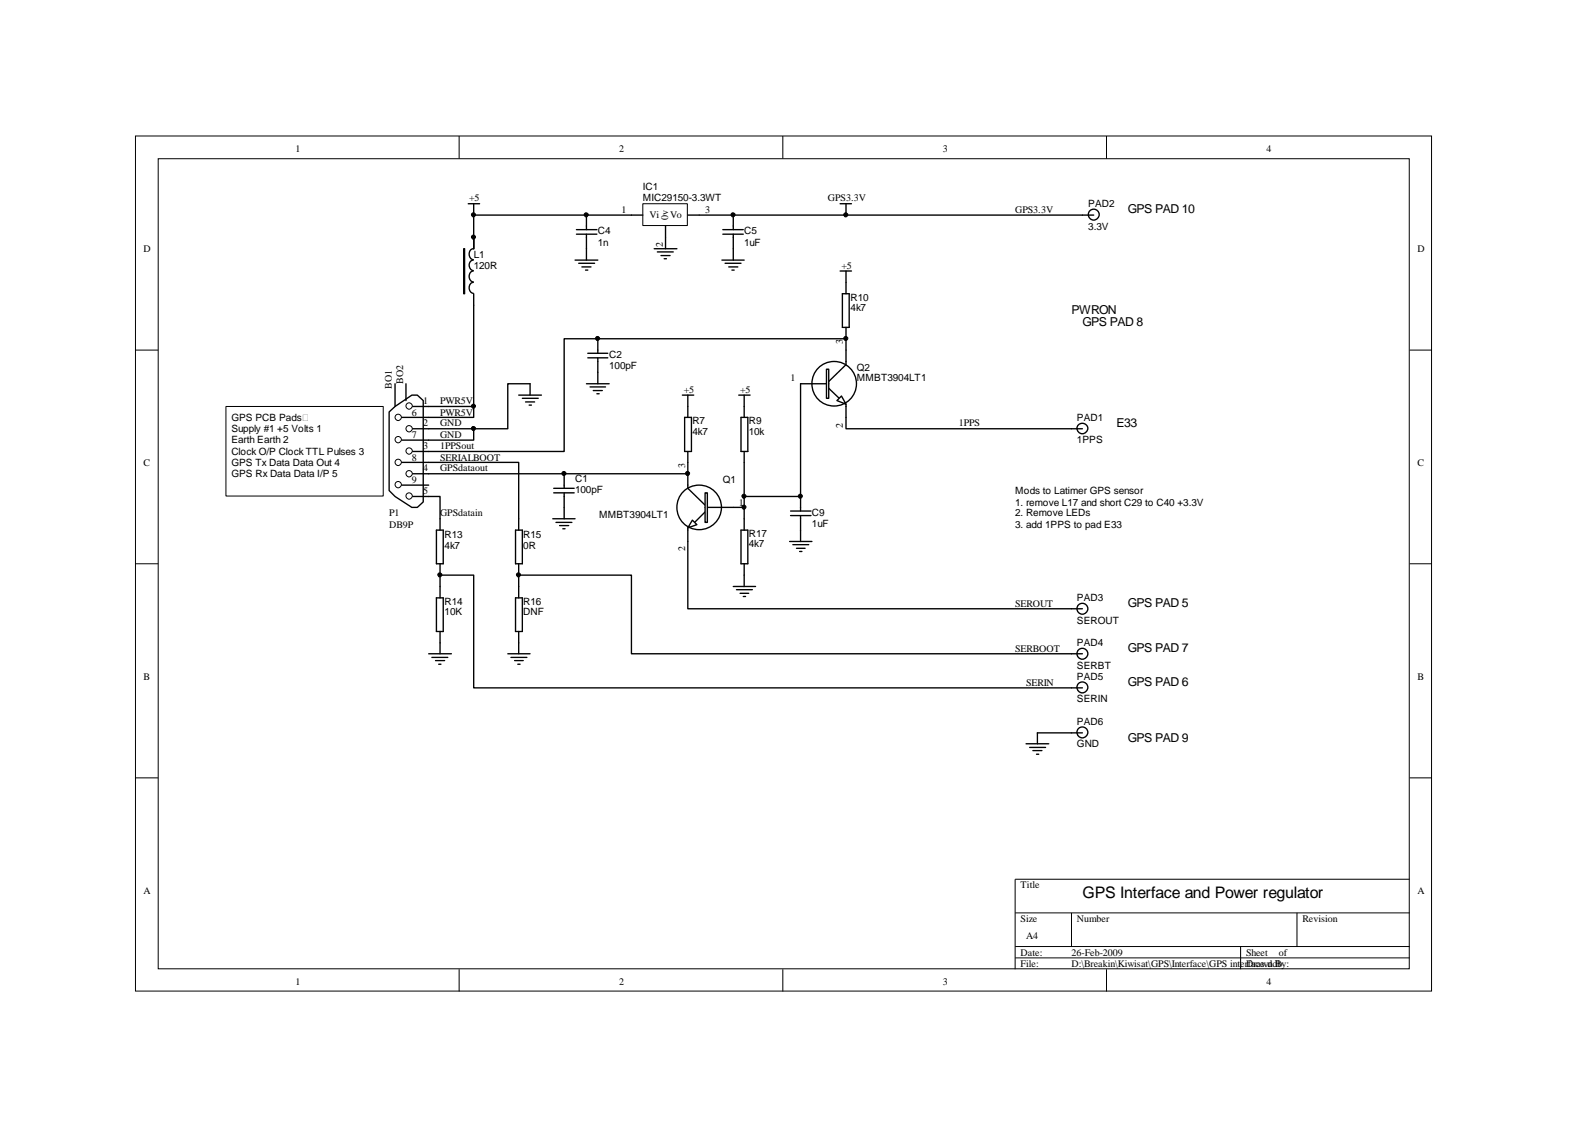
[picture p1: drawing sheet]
<svg xmlns="http://www.w3.org/2000/svg" width="297mm" height="210mm" viewBox="0 0 297 210" stroke-linecap="round" stroke-linejoin="round" font-family="sans-serif">
<g fill="none" stroke="#000" stroke-width=".19">
<path d="M25.2 25.3h241.4v159.3h-241.4zM29.5 29.6h233v150.8h-233zM85.5 25.3v4.3M145.8 25.3v4.3M206.1 25.3v4.3M25.2 65.2h4.3M262.6 65.2h4.1M25.2 105h4.3M262.6 105h4.1M25.2 144.9h4.3M262.6 144.9h4.1M189.1 170h73.5"/>
<path d="M189.1 176.3h73.5M189.1 178.4h73.5M199.6 170v6.3M231.1 176.3v4.2M241.6 170v6.3M262.6 163.8h-73.5v16.7M85.5 180.5v4.2M145.8 180.5v4.2M206.1 180.5v4.2"/>
<circle cx="74.2" cy="77.7" r=".59"/>
<circle cx="76.2" cy="79.8" r=".59"/>
<circle cx="76.2" cy="75.6" r=".59"/>
<circle cx="74.2" cy="81.9" r=".59"/>
<circle cx="74.2" cy="90.3" r=".59"/>
<circle cx="74.2" cy="86.1" r=".59"/>
<circle cx="76.2" cy="88.2" r=".59"/>
<circle cx="76.2" cy="92.4" r=".59"/>
<circle cx="76.2" cy="84" r=".59"/>
</g>
<path d="M72.5 76.7l1.1-1 3.1-2.1h1l1.1 1v18.9l-1.1 1h-1l-3.1-2-1.1-1.1zM73.6 71.5v4.2M74.8 77.7h5M75.6 71.5v3.1M76.9 79.9h2.9M76.9 75.7h2.9M74.8 82h5M74.8 86.1h5M74.8 90.4h5M76.9 84.1h2.9M76.9 88.2h2.9M76.9 92.5h2.9" fill="none" stroke="#000" stroke-width=".25"/>
<path d="M42.2 75.8h29.2v16.6h-29.2z" fill="#fff"/>
<path d="M42.1 75.7h29.3v16.7h-29.3z" fill="none" stroke="#000" stroke-width=".19"/>
<g fill="none" stroke="#000" stroke-width=".25">
<path d="M88.2 44.2v2.1M88.2 54.7v2.1M107.4 43.6h3.8M107.4 42.8h3.8M109.2 40.1v2.7M109.2 43.6v2.7M127.5 77.7h1.3v6.4h-1.3zM128.1 75.7v2M138 77.7h1.3v6.4h-1.3zM138.6 75.7v2M81.3 98.7h1.2v6.3h-1.2zM82 96.6v2.1"/>
<path d="M96 98.7h1.3v6.3h-1.3zM96.6 96.6v2.1M128.1 84.1v2M138 98.7h1.3v6.3h-1.3zM138.6 84.1v2M138.6 96.6v2.1M147.2 96h3.8M147.2 95.2h3.8M149.1 92.5v2.7M149.1 96v2.7M81.3 111.4h1.2v6.2h-1.2zM82 105v2.1"/>
<path d="M82 109.2v2.2M82 117.6v2.1M96 111.4h1.3v6.2h-1.3zM96.6 105v2.1M96.6 109.2v2.2M96.6 117.6v2.1M138.6 105v2.1"/>
</g>
<path d="M86.4 46.3h.1v8.4h-.1z" fill-rule="evenodd" fill="#fff" stroke="#000" stroke-width=".25"/>
<path d="M88.1 52.6a1.06 1.06 0 0 0-.7 1 1.06 1.06 0 0 0 .7 1M88.1 50.5a1.06 1.06 0 0 0-.7 1 1.06 1.06 0 0 0 .7 1M88.1 48.4a1 1 0 0 0-.7 1 1 1 0 0 0 .7 1M88.1 46.3a1.06 1.06 0 0 0-.7 1 1.06 1.06 0 0 0 .7 1.1" fill="none" stroke="#000" stroke-width=".25"/>
<path d="M119.8 38h8.2v4h-8.2z" fill="#fff"/>
<path d="M119.7 37.9h8.3v4.1h-8.3z" fill="none" stroke="#000" stroke-width=".19"/>
<g fill="none" stroke="#000" stroke-width=".25">
<path d="M87.2 37.9h2.1M88.2 37.9v2.2M88.2 56.8v18.9M107.1 48.4h4.2M107.8 49h2.9M108.4 49.7h1.7M109.1 50.3h.4M109.2 46.3v2.1M119.7 40.1h-31.5v6.2v-2.1M121.8 46.3h4.3M122.4 46.9h3M123.1 47.6h1.7"/>
<path d="M123.7 48.2h.4M124 42.1v4.2M128.1 40.1h73.5M134.5 48.4h4.1M134.6 43.6h3.8M134.6 42.8h3.8M135 49h3M135.7 49.7h1.7M136.3 50.3h.4M136.6 40.1v2.7M136.6 43.6v4.8M156.5 50.5h2.1"/>
<path d="M156.9 54.7h1.3v6.3h-1.3zM157.6 50.5v4.2M79.8 75.7h8.4v2h-8.4M79.8 79.9h8.4v2.1h-8.4M96.6 73.6h4.2M97.3 74.2h2.9M97.9 74.9h1.7M98.6 75.5h.4M98.7 73.6v-2.1h-4.1v8.4h-6.4M127.1 73.6h2.1M128.1 73.6v2.1M154.3 71.5h-5.2v21h-10.5"/>
<path d="M154.3 72.3l2 1.9M157.6 63.1h-52.5v21h-25.3M157.6 75.3v4.6h42M157.6 61v6.9l-3.3 3.1M79.8 92.5h2.2v4.1M79.8 86.1h16.8v10.5M128.1 86.1v2.1h-48.3M136.6 94.5h2v2.1M138.6 86.1v8.4M149.1 98.7v2.2M82 109.2v-2.1h6.2v21h111.4M82 119.7v2.1"/>
<path d="M96.6 109.2v-2.1h21v14.7h82M96.6 119.7v2.1M128.1 100.9v12.5h71.5M136.6 109.2h4.1M137.2 109.8h2.9M137.8 110.5h1.6M138.4 111.1h.5M138.6 107.1v2.1M147.1 100.9h4.1M147.7 101.4h2.9M148.3 102.1h1.6M148.9 102.7h.5"/>
<path d="M79.8 121.8h4.3M80.4 122.4h3M81.1 123h1.7M81.7 123.7h.4M94.6 121.8h4.1M95.2 122.4h2.9M95.8 123h1.7M96.4 123.7h.5M191.1 138.5h4.2M191.8 139.2h2.9M192.4 139.8h1.7M193.2 136.5v2"/>
<path d="M193 140.5h.5"/>
</g>
<g fill="#fff" stroke="#000" stroke-width=".25">
<path d="M153.9 68.8h.4v5.4h-.4z" fill-rule="evenodd"/>
<path d="M156.7 73.8l.9 1.5-1.7-.7z" fill-rule="evenodd"/>
</g>
<g fill="none" stroke="#000" stroke-width=".25">
<path d="M128.1 88.2v2.7l3.2 3.2M128.1 98.3v2.6M131.3 94.5h5.3M131.3 95.3l-1.9 2"/>
<circle cx="155.4" cy="71.5" r="4.2"/>
</g>
<g fill="#fff" stroke="#000" stroke-width=".25">
<path d="M131.3 91.8h.4v5.5h-.4z" fill-rule="evenodd"/>
<path d="M128.9 96.9l.9 .8-1.7 .6z" fill-rule="evenodd"/>
</g>
<g fill="none" stroke="#000" stroke-width=".25">
<path d="M156.5 37.9h2.1M157.6 37.9v2.2M201.6 40.1h2.1M109.2 71.5h4.3M109.5 66.6h3.7M109.5 65.8h3.7M109.9 72.1h2.9M110.5 72.7h1.7M111.2 73.3h.4M111.3 63.1v2.7M111.3 66.6v4.9M137.6 73.6h2.1"/>
<path d="M138.6 73.6v2.1M199.6 79.9h2M103 96.6h4.1M103.1 91.8h3.8M103.1 90.9h3.8M103.5 97.3h3M104.2 97.9h1.7M104.8 98.5h.4M105.1 88.2v2.7M105.1 91.8v4.8M199.6 113.4h2M193.2 136.5h8.4"/>
<path d="M199.6 128.1h2M199.6 121.8h2"/>
<circle cx="203.7" cy="40" r="1.02"/>
<circle cx="201.6" cy="79.8" r="1"/>
<circle cx="130.2" cy="94.5" r="4.2"/>
<circle cx="201.6" cy="113.4" r="1.02"/>
<circle cx="201.6" cy="128" r="1.02"/>
<circle cx="201.6" cy="121.8" r="1.02"/>
<circle cx="201.6" cy="136.4" r="1.02"/>
</g>
<g fill="#000" stroke="#000" stroke-width=".19">
<circle cx="88.2" cy="40" r=".38"/>
<circle cx="88.2" cy="44.2" r=".38"/>
<circle cx="109.2" cy="40" r=".38"/>
<circle cx="136.5" cy="40" r=".38"/>
<circle cx="157.5" cy="40" r=".38"/>
<circle cx="88.2" cy="79.8" r=".38"/>
<circle cx="88.2" cy="75.7" r=".38"/>
<circle cx="111.3" cy="63" r=".38"/>
<circle cx="157.5" cy="63" r=".38"/>
<circle cx="105" cy="88.2" r=".38"/>
<circle cx="128.1" cy="88.2" r=".38"/>
<circle cx="138.6" cy="94.4" r=".38"/>
<circle cx="138.6" cy="92.4" r=".38"/>
<circle cx="149.1" cy="92.4" r=".38"/>
<circle cx="81.9" cy="107.1" r=".38"/>
<circle cx="96.6" cy="107.1" r=".38"/>
</g>
<text font-size="3" x="201.6" y="167.2">GPS Interface and Power regulator</text>
<g font-size="2.3">
<text x="210.1" y="39.6">GPS PAD 10</text>
<text x="199.6" y="58.5">PWRON</text>
<text x="201.6" y="60.6">GPS PAD 8</text>
<text x="207.9" y="79.5">E33</text>
<text x="210.1" y="113">GPS PAD 5</text>
<text x="210.1" y="121.4">GPS PAD 7</text>
<text x="210.1" y="127.7">GPS PAD 6</text>
<text x="210.1" y="138.2">GPS PAD 9</text>
</g>
<g font-size="1.9">
<text x="55" y="28.3">1</text>
<text x="115.3" y="28.3">2</text>
<text x="175.6" y="28.3">3</text>
<text x="235.9" y="28.3">4</text>
<text x="119.7" y="35.4">IC1</text>
<text x="87.4" y="37.5">+5</text>
<text x="115.7" y="39.6">1</text>
<text x="119.7" y="37.5">MIC29150-3.3WT</text>
<text x="121" y="40.7">Vi</text>
<text x="124.5" y="40.9" transform="rotate(-90 124.5 40.9)">0v</text>
<text x="124.8" y="40.7">Vo</text>
<text x="131.3" y="39.6">3</text>
<text x="154.2" y="37.5">GPS3.3V</text>
<text x="189.1" y="39.6">GPS3.3V</text>
<text x="202.7" y="38.6">PAD2</text>
<text x="26.8" y="47">D</text>
<text x="111.3" y="43.6">C4</text>
<text x="111.3" y="45.7">1n</text>
<text x="123.4" y="46.1" transform="rotate(-90 123.4 46.1)">2</text>
<text x="138.6" y="43.6">C5</text>
<text x="138.6" y="45.7">1uF</text>
<text x="202.7" y="42.8">3.3V</text>
<text x="264" y="47">D</text>
<text x="88.2" y="48">L1</text>
<text x="88.2" y="50.1">120R</text>
<text x="156.7" y="50.1">+5</text>
<text x="158.4" y="56">R10</text>
<text x="158.4" y="57.8">4k7</text>
<text x="157" y="64.1" transform="rotate(-90 157 64.1)">3</text>
<text x="75.1" y="71.5" transform="rotate(-90 75.1 71.5)">BO2</text>
<text x="113.5" y="66.6">C2</text>
<text x="113.5" y="68.8">100pF</text>
<text x="147.2" y="71">1</text>
<text x="159.6" y="69">Q2</text>
<text x="159.6" y="71">MMBT3904LT1</text>
<text x="73" y="72.5" transform="rotate(-90 73 72.5)">BO1</text>
<text x="76.7" y="77.4">6</text>
<text x="78.8" y="75.3">1</text>
<text x="82" y="75.3">PWR5V</text>
<text x="82" y="77.4">PWR5V</text>
<text x="127.3" y="73.2">+5</text>
<text x="137.8" y="73.2">+5</text>
<text x="43.1" y="78.4">GPS PCB Pads</text>
<text x="43.1" y="80.5">Supply #1 +5 Volts 1</text>
<text x="43.1" y="82.6">Earth Earth 2</text>
<text x="76.7" y="81.5">7</text>
<text x="78.8" y="79.4">2</text>
<text x="78.8" y="83.7">3</text>
<text x="82" y="83.7">1PPSout</text>
<text x="82" y="79.4">GND</text>
<text x="82" y="81.5">GND</text>
<text x="128.9" y="79">R7</text>
<text x="128.9" y="81">4k7</text>
<text x="139.4" y="79">R9</text>
<text x="139.4" y="81">10k</text>
<text x="157" y="79.7" transform="rotate(-90 157 79.7)">2</text>
<text x="178.6" y="79.4">1PPS</text>
<text x="200.6" y="78.4">PAD1</text>
<text x="200.6" y="82.6">1PPS</text>
<text x="26.8" y="86.8">C</text>
<text x="43.1" y="84.7">Clock O/P Clock TTL Pulses 3</text>
<text x="43.1" y="86.8">GPS Tx Data Data Out 4</text>
<text x="43.1" y="88.9">GPS Rx Data Data I/P 5</text>
<text x="76.7" y="85.8">8</text>
<text x="76.7" y="89.9">9</text>
<text x="78.8" y="87.8">4</text>
<text x="82" y="85.8">SERIALBOOT</text>
<text x="82" y="87.8">GPSdataout</text>
<text x="107.1" y="89.8">C1</text>
<text x="127.6" y="87.2" transform="rotate(-90 127.6 87.2)">3</text>
<text x="134.6" y="89.9">Q1</text>
<text x="264" y="86.8">C</text>
<text x="78.8" y="92">5</text>
<text x="107.1" y="91.8">100pF</text>
<text x="137.6" y="94.2">1</text>
<text x="189.1" y="92">Mods to Latimer GPS sensor</text>
<text x="189.1" y="94.2">1. remove L17 and short C29 to C40 +3.3V</text>
<text x="72.5" y="96.2">P1</text>
<text x="72.5" y="98.3">DB9P</text>
<text x="82" y="96.2">GPSdatain</text>
<text x="82.8" y="100.2">R13</text>
<text x="97.5" y="100.2">R15</text>
<text x="111.6" y="96.4">MMBT3904LT1</text>
<text x="139.4" y="100">R17</text>
<text x="139.4" y="101.9">4k7</text>
<text x="151.2" y="96">C9</text>
<text x="151.2" y="98.1">1uF</text>
<text x="189.1" y="96.2">2. Remove LEDs</text>
<text x="189.1" y="98.3">3. add 1PPS to pad E33</text>
<text x="82.8" y="102.3">4k7</text>
<text x="97.5" y="102.3">0R</text>
<text x="127.6" y="102.7" transform="rotate(-90 127.6 102.7)">2</text>
<text x="82.8" y="112.6">R14</text>
<text x="97.5" y="112.6">R16</text>
<text x="189.1" y="113">SEROUT</text>
<text x="200.6" y="111.9">PAD3</text>
<text x="82.8" y="114.5">10K</text>
<text x="97.5" y="114.5">DNF</text>
<text x="200.6" y="116.2">SEROUT</text>
<text x="189.1" y="121.4">SERBOOT</text>
<text x="200.6" y="120.3">PAD4</text>
<text x="200.6" y="124.6">SERBT</text>
<text x="26.8" y="126.6">B</text>
<text x="191.1" y="127.7">SERIN</text>
<text x="200.6" y="126.6">PAD5</text>
<text x="200.6" y="130.8">SERIN</text>
<text x="264" y="126.6">B</text>
<text x="200.6" y="135.1">PAD6</text>
<text x="200.6" y="139.2">GND</text>
<text x="26.8" y="166.5">A</text>
<text x="190.1" y="165.5">Title</text>
<text x="264" y="166.5">A</text>
<text x="190.1" y="171.7">Size</text>
<text x="200.6" y="171.7">Number</text>
<text x="242.6" y="171.7">Revision</text>
<text x="190.1" y="178">Date:</text>
<text x="191.1" y="174.9">A4</text>
<text x="199.6" y="178">26-Feb-2009</text>
<text x="232.1" y="178">Sheet</text>
<text x="238.2" y="178">of</text>
<text x="55" y="183.4">1</text>
<text x="115.3" y="183.4">2</text>
<text x="175.6" y="183.4">3</text>
<text x="190.1" y="180.1">File:</text>
<text x="199.6" y="180.1">D:\Breakin\Kiwisat\GPS\Interface\GPS interface.ddb</text>
<text x="232.1" y="180.1">Drawn By:</text>
<text x="235.9" y="183.4">4</text>
</g>
</svg>
